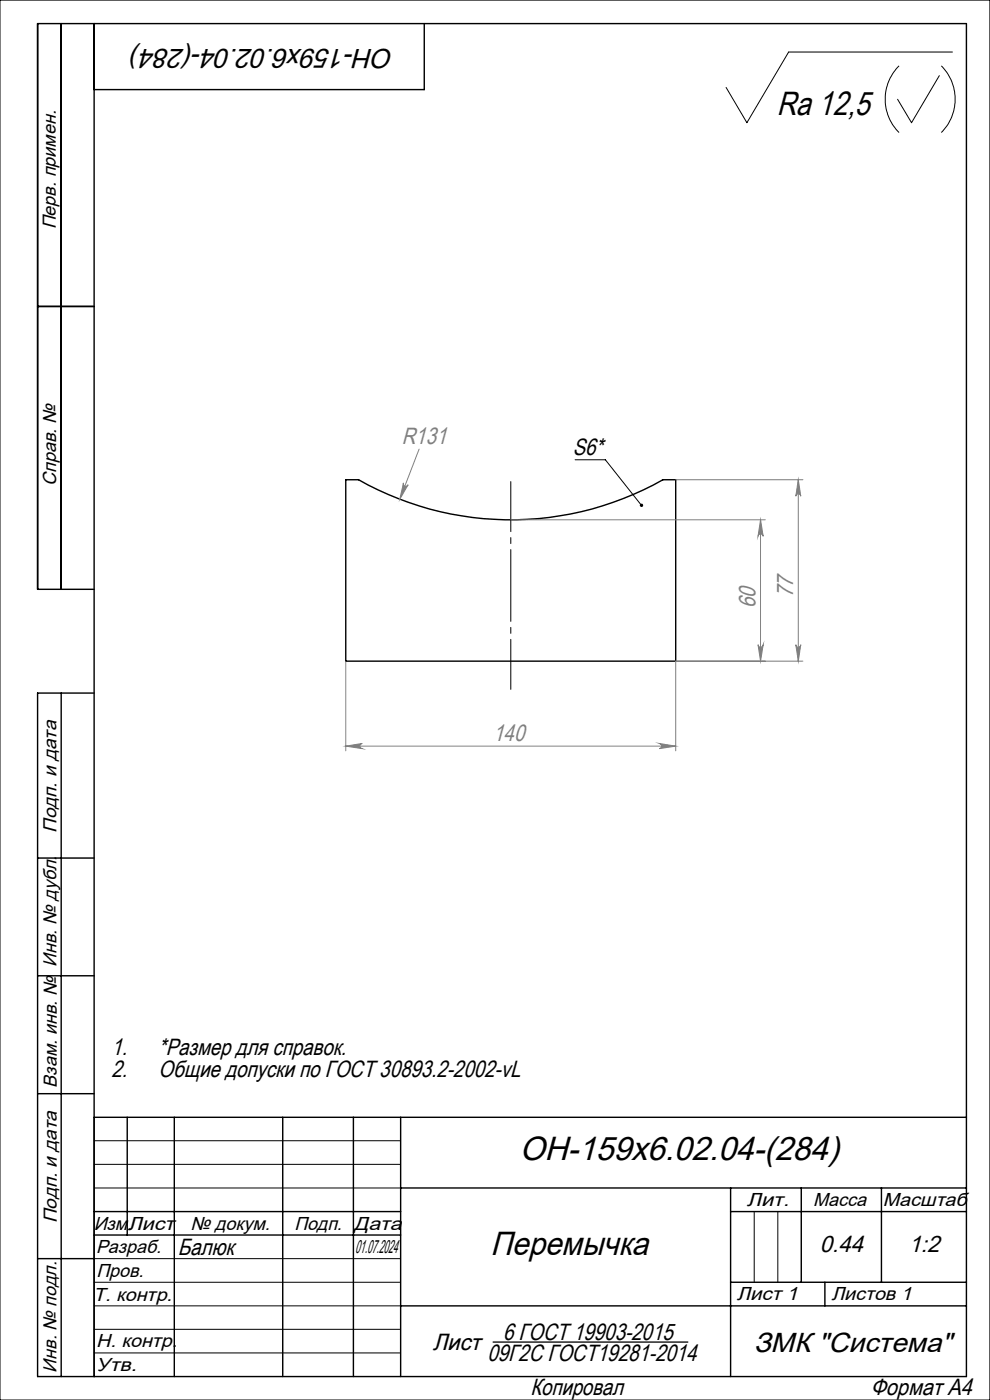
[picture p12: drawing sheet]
<svg xmlns="http://www.w3.org/2000/svg" width="210mm" height="297mm" viewBox="0 0 210 297" stroke-linecap="round" stroke-linejoin="round" font-family="sans-serif">
<g fill="none" stroke="#000" stroke-width=".3">
<path d="M13 5v120M20 5v287M90 5v14h-70M8 65h12M73.3 101.8h2.8a65.5 65.5 0 0 0 64.5 0h2.7v38.5h-70zM20 125h-12v-120h197v287h-197v-145h12M13 147v145M8 182h12M8 207h12M8 232h12M20 237h185M27 237v25"/>
<path d="M37 237v55M60 237v55M75 237v55M85 237v55M20 257h65M85 252h120M155 252v40M155 257h50M170 252v20M187 252v20M8 267h12M20 262h65"/>
<path d="M85 277h120M155 272h50M175 272v5"/>
</g>
<path d="M104.5 284.7h41.5" fill="none" stroke="#000" stroke-width=".27"/>
<g fill="none" stroke="#000" stroke-width=".21">
<path d="M0 0h210v297h-210zM190.7 14a10 10 0 0 0 0 14.1M199.2 16l-5.8 10-3-4.9M199.7 14a10 10 0 0 1 0 14.1M202 11h-34.7l-8.9 15-4.4-7.4M122 97.5h6.4l7.7 9.7M20 242h65M20 247h65M20 252h65M160 257v15M165 257v15M20 267h65"/>
<path d="M20 272h65M20 277h65M20 282h65M20 287h65"/>
</g>
<g fill="none" stroke="#808080" stroke-width=".21">
<path d="M88.9 95.3l-4.1 10.6M85.6 102.4a.53 .53 0 0 0 .3 .7 .53 .53 0 0 0 .7-.3l-1.8 3.1zM108.3 110.3h54M143.3 101.8h27M161.3 110.3v30M161.3 110.3l.6 3.5a.55 .55 0 0 0-.6-.5 .55 .55 0 0 0-.5 .5zM169.3 101.8v38.5M169.3 101.8l.6 3.5a.53 .53 0 0 0-.6-.5 .53 .53 0 0 0-.5 .5zM160.8 136.8a.55 .55 0 0 0 .5 .5 .55 .55 0 0 0 .6-.5l-.6 3.5zM168.8 136.8a.53 .53 0 0 0 .5 .5 .53 .53 0 0 0 .6-.5l-.6 3.5zM73.3 140.3v19M73.3 158.3h70"/>
<path d="M73.3 158.3l3.5-.6a.55 .55 0 0 0-.5 .6 .55 .55 0 0 0 .5 .5zM139.8 157.7l3.5 .6-3.5 .5a.55 .55 0 0 0 .5-.5 .55 .55 0 0 0-.5-.6zM143.3 140.3v19M143.3 140.3h27"/>
</g>
<path d="M108.4 146.2v-44" fill="none" stroke="#000" stroke-width=".21" stroke-dasharray="15.2 1.3 1.3 1.3" stroke-dashoffset="4.6"/>
<path d="M135.8 107l.1-.1a.36 .36 0 0 1 .4 .1 .36 .36 0 0 1 0 .5l-.2-.3 .2 .3h-.5z" fill="#000"/>
<g fill="#808080">
<path d="M85.6 102.4a.53 .53 0 0 0 .3 .7 .53 .53 0 0 0 .7-.3l-1.8 3.1z"/>
<path d="M73.3 158.3l3.5-.6a.55 .55 0 0 0-.5 .6 .55 .55 0 0 0 .5 .5zM139.8 157.7l3.5 .6-3.5 .5a.55 .55 0 0 0 .5-.5 .55 .55 0 0 0-.5-.6zM210.1 150.5v1.1zM210.1 150.5v1.1z"/>
<path d="M169.3 101.8l.6 3.5a.53 .53 0 0 0-.6-.5 .53 .53 0 0 0-.5 .5zM168.8 136.8a.53 .53 0 0 0 .5 .5 .53 .53 0 0 0 .6-.5l-.6 3.5zM161.3 110.3l.6 3.5a.55 .55 0 0 0-.6-.5 .55 .55 0 0 0-.5 .5zM160.8 136.8a.55 .55 0 0 0 .5 .5 .55 .55 0 0 0 .6-.5l-.6 3.5z"/>
</g>
<g font-size="7.1">
<text x="164.7" y="24.5">Ra 12,5</text>
<text x="110.3" y="246.2">ОН-159х6.02.04-(284)</text>
<text x="104.1" y="266.3">Перемычка</text>
</g>
<g font-size="5.8">
<text x="83.5" y="10.4" transform="rotate(-180 83.5 10.4)">ОН-159х6.02.04-(284)</text>
<text x="159.9" y="286.8">ЗМК &quot;Система&quot;</text>
</g>
<g font-size="5" fill="#808080">
<text x="85.3" y="94.2">R131</text>
<text x="160.3" y="129.1" transform="rotate(-90 160.3 129.1)">60</text>
<text x="168.3" y="126.6" transform="rotate(-90 168.3 126.6)">77</text>
<text x="104.6" y="157.2">140</text>
</g>
<g font-size="5">
<text x="121.5" y="96.4">S6*</text>
<text x="23.6" y="223.9">1.</text>
<text x="33.6" y="223.9">*Размер для справок.</text>
<text x="23.6" y="228.4">2.</text>
<text x="33.6" y="228.4">Общие допуски по ГОСТ 30893.2-2002-vL</text>
<text x="37.7" y="266.3">Балюк</text>
<text x="173.9" y="265.7">0.44</text>
<text x="192.8" y="265.7">1:2</text>
<text x="91.8" y="286.3">Лист</text>
<text x="106.7" y="284.2">6 ГОСТ 19903-2015</text>
<text x="103.4" y="288.7">09Г2С ГОСТ19281-2014</text>
<text x="112.5" y="296">Копировал</text>
<text x="184.7" y="296">Формат А4</text>
</g>
<g font-size="4">
<text x="11.9" y="48.7" transform="rotate(-90 11.9 48.7)">Перв. примен.</text>
<text x="11.9" y="103.1" transform="rotate(-90 11.9 103.1)">Справ. №</text>
<text x="12" y="176.7" transform="rotate(-90 12 176.7)">Подп. и дата</text>
<text x="12" y="205" transform="rotate(-90 12 205)">Инв. № дубл.</text>
<text x="12" y="230.7" transform="rotate(-90 12 230.7)">Взам. инв. №</text>
<text x="158.4" y="255.8">Лит.</text>
<text x="172.5" y="255.8">Масса</text>
<text x="187.3" y="255.8">Масштаб</text>
<text x="12" y="259.5" transform="rotate(-90 12 259.5)">Подп. и дата</text>
<text x="19.9" y="261">Изм.</text>
<text x="27.1" y="261">Лист</text>
<text x="40.4" y="261">№ докум.</text>
<text x="62.4" y="261">Подп.</text>
<text x="75.1" y="261">Дата</text>
<text x="20.4" y="265.8">Разраб.</text>
<text x="75.4" y="265.8">01.07.2024</text>
<text x="19.8" y="275.9">Т. контр.</text>
<text x="20.4" y="270.8">Пров.</text>
<text x="156.3" y="275.8">Лист 1</text>
<text x="176.4" y="275.7">Листов 1</text>
<text x="20.4" y="285.8">Н. контр.</text>
<text x="12" y="291.2" transform="rotate(-90 12 291.2)">Инв. № подл.</text>
<text x="20.4" y="290.8">Утв.</text>
</g>
</svg>
